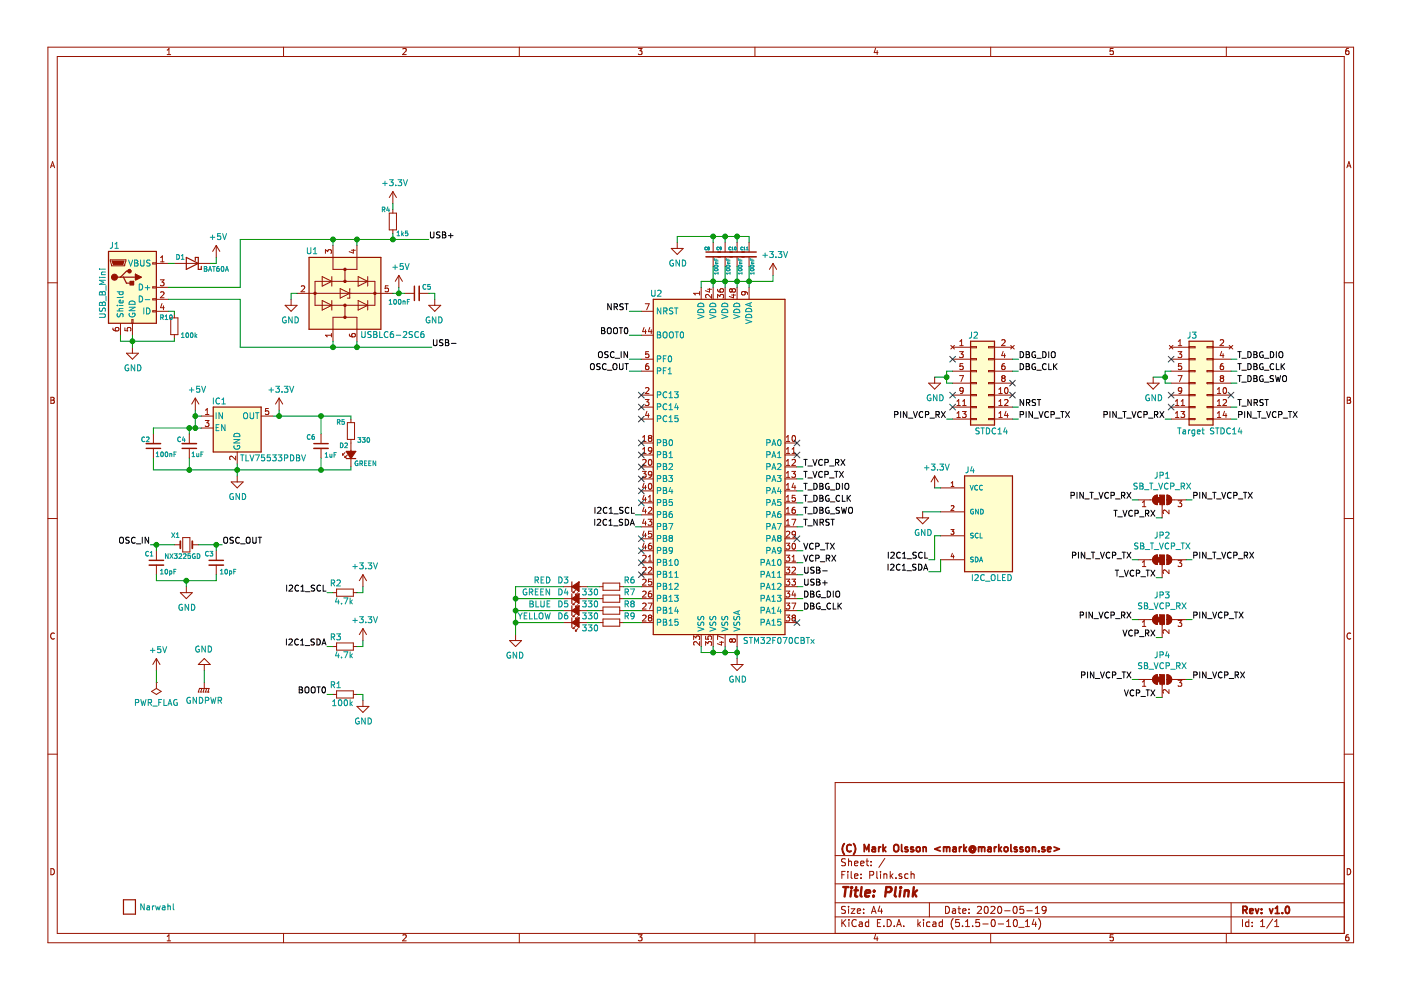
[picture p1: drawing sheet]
EESchema Schematic File Version 4
EELAYER 30 0
EELAYER END
$Descr A4 11693 8268
encoding utf-8
Sheet 1 1
Title "Plink"
Date "2020-05-19"
Rev "v1.0"
Comp "(C) Mark Olsson <mark@markolsson.se>"
Comment1 ""
Comment2 ""
Comment3 ""
Comment4 ""
$EndDescr
$Comp
L Device:LED_Small_ALT D2
U 1 1
P 2925 3800
F 0 "D2" V 3000 3900 39  0000 R CNN
F 1 "GREEN" V 2850 3775 39  0000 R CNN
F 2 "LED_SMD:LED_0603_1608Metric" V 2925 3800 50  0001 C CNN
F 3 "~" V 2925 3800 50  0001 C CNN
	1    2925 3800
	0    -1   -1   0   
$EndComp
$Comp
L Device:R_Small R5
U 1 1
P 2925 3600
F 0 "R5" H 2800 3675 39  0000 L CNN
F 1 "330" H 2975 3525 39  0000 L CNN
F 2 "Resistor_SMD:R_0603_1608Metric" H 2925 3600 50  0001 C CNN
F 3 "~" H 2925 3600 50  0001 C CNN
	1    2925 3600
	1    0    0    -1  
$EndComp
$Comp
L Regulator_Linear:TLV75533PDBV IC?
U 1 1
P 1975 3575
AR Path="/5E929DEB/5ED2F955" Ref="IC?"  Part="1" 
AR Path="/5ED2F955" Ref="IC1"  Part="1" 
F 0 "IC1" H 1825 3800 50  0000 C CNN
F 1 "TLV75533PDBV" H 2275 3325 50  0000 C CNN
F 2 "Package_TO_SOT_SMD:SOT-23-5" H 1975 3900 50  0001 C CIN
F 3 "http://www.ti.com/lit/ds/symlink/tlv755p.pdf" H 1975 3625 50  0001 C CNN
	1    1975 3575
	1    0    0    -1  
$EndComp
$Comp
L power:GND #PWR?
U 1 1
P 1975 3975
AR Path="/5E929DEB/5ED2F956" Ref="#PWR?"  Part="1" 
AR Path="/5ED2F956" Ref="#PWR08"  Part="1" 
F 0 "#PWR08" H 1975 3725 50  0001 C CNN
F 1 "GND" H 1980 3802 50  0000 C CNN
F 2 "" H 1975 3975 50  0001 C CNN
F 3 "" H 1975 3975 50  0001 C CNN
	1    1975 3975
	1    0    0    -1  
$EndComp
$Comp
L power:+5V #PWR?
U 1 1
P 1625 3425
AR Path="/5E929DEB/5ED2F957" Ref="#PWR?"  Part="1" 
AR Path="/5ED2F957" Ref="#PWR06"  Part="1" 
F 0 "#PWR06" H 1625 3275 50  0001 C CNN
F 1 "+5V" H 1640 3598 50  0000 C CNN
F 2 "" H 1625 3425 50  0001 C CNN
F 3 "" H 1625 3425 50  0001 C CNN
	1    1625 3425
	1    0    0    -1  
$EndComp
$Comp
L Device:C_Small C?
U 1 1
P 1575 3725
AR Path="/5E929DEB/5EC1C08D" Ref="C?"  Part="1" 
AR Path="/5EC1C08D" Ref="C4"  Part="1" 
F 0 "C4" H 1600 3675 39  0000 L CNN
F 1 "1uF" H 1450 3800 39  0000 L CNN
F 2 "Capacitor_SMD:C_0603_1608Metric" H 1575 3725 50  0001 C CNN
F 3 "~" H 1575 3725 50  0001 C CNN
	1    1575 3725
	-1   0    0    1   
$EndComp
$Comp
L Device:C_Small C?
U 1 1
P 1275 3725
AR Path="/5E929DEB/5EC1C08F" Ref="C?"  Part="1" 
AR Path="/5EC1C08F" Ref="C2"  Part="1" 
F 0 "C2" H 1300 3675 39  0000 L CNN
F 1 "100nF" H 1075 3800 39  0000 L CNN
F 2 "Capacitor_SMD:C_0603_1608Metric" H 1275 3725 50  0001 C CNN
F 3 "~" H 1275 3725 50  0001 C CNN
	1    1275 3725
	-1   0    0    1   
$EndComp
$Comp
L power:+3.3V #PWR?
U 1 1
P 2325 3425
AR Path="/5E929DEB/5EC1C08C" Ref="#PWR?"  Part="1" 
AR Path="/5EC1C08C" Ref="#PWR09"  Part="1" 
F 0 "#PWR09" H 2325 3275 50  0001 C CNN
F 1 "+3.3V" H 2340 3598 50  0000 C CNN
F 2 "" H 2325 3425 50  0001 C CNN
F 3 "" H 2325 3425 50  0001 C CNN
	1    2325 3425
	1    0    0    -1  
$EndComp
$Comp
L power:GND #PWR?
U 1 1
P 1550 4900
AR Path="/5E90FEC6/5E9773BC" Ref="#PWR?"  Part="1" 
AR Path="/5E9773BC" Ref="#PWR02"  Part="1" 
F 0 "#PWR02" H 1550 4650 50  0001 C CNN
F 1 "GND" H 1555 4727 50  0000 C CNN
F 2 "" H 1550 4900 50  0001 C CNN
F 3 "" H 1550 4900 50  0001 C CNN
	1    1550 4900
	1    0    0    -1  
$EndComp
$Comp
L Device:C_Small C?
U 1 1
P 1800 4700
AR Path="/5E90FEC6/5E9773C2" Ref="C?"  Part="1" 
AR Path="/5E9773C2" Ref="C3"  Part="1" 
F 0 "C3" H 1700 4775 39  0000 L CNN
F 1 "10pF" H 1825 4625 39  0000 L CNN
F 2 "Capacitor_SMD:C_0603_1608Metric" H 1800 4700 50  0001 C CNN
F 3 "~" H 1800 4700 50  0001 C CNN
	1    1800 4700
	1    0    0    -1  
$EndComp
$Comp
L Device:C_Small C?
U 1 1
P 1300 4700
AR Path="/5E90FEC6/5E9773C8" Ref="C?"  Part="1" 
AR Path="/5E9773C8" Ref="C1"  Part="1" 
F 0 "C1" H 1200 4775 39  0000 L CNN
F 1 "10pF" H 1325 4625 39  0000 L CNN
F 2 "Capacitor_SMD:C_0603_1608Metric" H 1300 4700 50  0001 C CNN
F 3 "~" H 1300 4700 50  0001 C CNN
	1    1300 4700
	1    0    0    -1  
$EndComp
$Comp
L Device:R_Small R?
U 1 1
P 2875 5800
AR Path="/5E90FEC6/5EC7ACEF" Ref="R?"  Part="1" 
AR Path="/5EC7ACEF" Ref="R1"  Part="1" 
F 0 "R1" V 2950 5825 50  0000 L CNN
F 1 "100k" V 2800 5725 50  0000 L CNN
F 2 "Resistor_SMD:R_0603_1608Metric" H 2875 5800 50  0001 C CNN
F 3 "~" H 2875 5800 50  0001 C CNN
	1    2875 5800
	0    -1   -1   0   
$EndComp
Text Label 2725 5800 2    50   ~ 0
BOOT0
Text Label 3600 2900 0    50   ~ 0
USB-
Text Label 3575 2000 0    50   ~ 0
USB+
Text Label 1850 4550 0    50   ~ 0
OSC_OUT
$Comp
L Device:Crystal_Small X?
U 1 1
P 1550 4550
AR Path="/5E90FEC6/5EBCBDAC" Ref="X?"  Part="1" 
AR Path="/5EBCBDAC" Ref="X1"  Part="1" 
F 0 "X1" H 1600 4475 39  0000 L CNN
F 1 "NX3225GD" H 1425 4650 39  0000 L CNN
F 2 "Crystal:Crystal_SMD_3225-4Pin_3.2x2.5mm" H 1550 4550 50  0001 C CNN
F 3 "~" H 1550 4550 50  0001 C CNN
	1    1550 4550
	-1   0    0    1   
$EndComp
$Comp
L Device:R_Small R4
U 1 1
P 3275 1850
F 0 "R4" H 3175 1950 39  0000 L CNN
F 1 "1k5" H 3300 1750 39  0000 L CNN
F 2 "Resistor_SMD:R_0603_1608Metric" H 3275 1850 50  0001 C CNN
F 3 "~" H 3275 1850 50  0001 C CNN
	1    3275 1850
	1    0    0    -1  
$EndComp
$Comp
L power:+3.3V #PWR012
U 1 1
P 3275 1700
F 0 "#PWR012" H 3275 1550 50  0001 C CNN
F 1 "+3.3V" H 3290 1873 50  0000 C CNN
F 2 "" H 3275 1700 50  0001 C CNN
F 3 "" H 3275 1700 50  0001 C CNN
	1    3275 1700
	1    0    0    -1  
$EndComp
Text Label 1250 4550 2    50   ~ 0
OSC_IN
$Comp
L power:GND #PWR?
U 1 1
P 3025 5850
AR Path="/5E90FEC6/5EBCBDAA" Ref="#PWR?"  Part="1" 
AR Path="/5EBCBDAA" Ref="#PWR04"  Part="1" 
F 0 "#PWR04" H 3025 5600 50  0001 C CNN
F 1 "GND" H 3030 5677 50  0000 C CNN
F 2 "" H 3025 5850 50  0001 C CNN
F 3 "" H 3025 5850 50  0001 C CNN
	1    3025 5850
	1    0    0    -1  
$EndComp
$Comp
L Power_Protection:USBLC6-2SC6 U1
U 1 1
P 2875 2450
F 0 "U1" V 3225 2175 50  0000 C CNN
F 1 "USBLC6-2SC6" V 2525 2850 50  0000 C CNN
F 2 "Package_TO_SOT_SMD:SOT-23-6" H 2875 1950 50  0001 C CNN
F 3 "https://www.st.com/resource/en/datasheet/usblc6-2.pdf" H 3075 2800 50  0001 C CNN
	1    2875 2450
	0    1    -1   0   
$EndComp
$Comp
L power:+5V #PWR?
U 1 1
P 3325 2400
AR Path="/5E929DEB/5EBFFC1B" Ref="#PWR?"  Part="1" 
AR Path="/5EBFFC1B" Ref="#PWR07"  Part="1" 
F 0 "#PWR07" H 3325 2250 50  0001 C CNN
F 1 "+5V" H 3340 2573 50  0000 C CNN
F 2 "" H 3325 2400 50  0001 C CNN
F 3 "" H 3325 2400 50  0001 C CNN
	1    3325 2400
	1    0    0    -1  
$EndComp
Wire Wire Line
	1800 2200 1800 2150
$Comp
L power:GND #PWR013
U 1 1
P 2425 2500
F 0 "#PWR013" H 2425 2250 50  0001 C CNN
F 1 "GND" H 2430 2327 50  0000 C CNN
F 2 "" H 2425 2500 50  0001 C CNN
F 3 "" H 2425 2500 50  0001 C CNN
	1    2425 2500
	-1   0    0    -1  
$EndComp
$Comp
L Device:C_Small C?
U 1 1
P 3475 2450
AR Path="/5E929DEB/5EC46955" Ref="C?"  Part="1" 
AR Path="/5EC46955" Ref="C5"  Part="1" 
AR Path="/5EABF080/5EC46955" Ref="C?"  Part="1" 
F 0 "C5" V 3525 2325 40  0000 L CNN
F 1 "100nF" V 3400 2500 40  0000 L CNN
F 2 "Capacitor_SMD:C_0603_1608Metric" H 3475 2450 50  0001 C CNN
F 3 "~" H 3475 2450 50  0001 C CNN
	1    3475 2450
	0    -1   -1   0   
$EndComp
$Comp
L power:+5V #PWR?
U 1 1
P 1800 2150
AR Path="/5E929DEB/5EC1C090" Ref="#PWR?"  Part="1" 
AR Path="/5EC1C090" Ref="#PWR03"  Part="1" 
F 0 "#PWR03" H 1800 2000 50  0001 C CNN
F 1 "+5V" H 1815 2323 50  0000 C CNN
F 2 "" H 1800 2150 50  0001 C CNN
F 3 "" H 1800 2150 50  0001 C CNN
	1    1800 2150
	1    0    0    -1  
$EndComp
$Comp
L Diode:BAT60A D1
U 1 1
P 1600 2200
F 0 "D1" H 1700 2150 40  0000 C CNN
F 1 "BAT60A" H 1400 2250 40  0000 C CNN
F 2 "Diode_SMD:D_SOD-323_HandSoldering" H 1600 2025 50  0001 C CNN
F 3 "https://www.infineon.com/dgdl/Infineon-BAT60ASERIES-DS-v01_01-en.pdf?fileId=db3a304313d846880113def70c9304a9" H 1600 2200 50  0001 C CNN
	1    1600 2200
	-1   0    0    1   
$EndComp
Wire Wire Line
	2000 2400 2000 2000
Wire Wire Line
	2000 2500 2000 2900
Wire Wire Line
	2475 2450 2425 2450
$Comp
L power:GND #PWR05
U 1 1
P 3625 2500
F 0 "#PWR05" H 3625 2250 50  0001 C CNN
F 1 "GND" H 3630 2327 50  0000 C CNN
F 2 "" H 3625 2500 50  0001 C CNN
F 3 "" H 3625 2500 50  0001 C CNN
	1    3625 2500
	-1   0    0    -1  
$EndComp
Wire Wire Line
	3625 2450 3575 2450
Wire Wire Line
	3275 1700 3275 1750
Wire Wire Line
	3275 2000 3275 1950
Connection ~ 3275 2000
Wire Wire Line
	3275 2000 3575 2000
Wire Wire Line
	2000 2900 2775 2900
Wire Wire Line
	2000 2000 2775 2000
Wire Wire Line
	2775 2050 2775 2000
Connection ~ 2775 2000
Wire Wire Line
	2775 2000 2975 2000
Wire Wire Line
	2975 2050 2975 2000
Connection ~ 2975 2000
Wire Wire Line
	2975 2000 3275 2000
Wire Wire Line
	2775 2850 2775 2900
Connection ~ 2775 2900
Wire Wire Line
	2775 2900 2975 2900
Wire Wire Line
	2975 2850 2975 2900
Connection ~ 2975 2900
Wire Wire Line
	2975 2900 3600 2900
Wire Wire Line
	3625 2500 3625 2450
Wire Wire Line
	3375 2450 3325 2450
Wire Wire Line
	3325 2450 3325 2400
Connection ~ 3325 2450
Wire Wire Line
	3325 2450 3275 2450
Wire Wire Line
	1750 2200 1800 2200
Wire Wire Line
	2425 2500 2425 2450
Wire Wire Line
	1675 3475 1625 3475
Wire Wire Line
	1625 3425 1625 3475
Wire Wire Line
	1675 3575 1625 3575
Connection ~ 1625 3475
Wire Wire Line
	1625 3475 1625 3575
Wire Wire Line
	1975 3875 1975 3925
Wire Wire Line
	1625 3575 1575 3575
Wire Wire Line
	1275 3575 1275 3625
Connection ~ 1625 3575
Wire Wire Line
	1575 3625 1575 3575
Connection ~ 1575 3575
Wire Wire Line
	1575 3575 1275 3575
Wire Wire Line
	1275 3825 1275 3925
Wire Wire Line
	1275 3925 1575 3925
Connection ~ 1975 3925
Wire Wire Line
	1975 3925 1975 3975
Wire Wire Line
	1575 3825 1575 3925
Connection ~ 1575 3925
Wire Wire Line
	1575 3925 1975 3925
Wire Wire Line
	2275 3475 2325 3475
Wire Wire Line
	2325 3475 2325 3425
Wire Wire Line
	2325 3475 2675 3475
Connection ~ 2325 3475
$Comp
L Device:C_Small C?
U 1 1
P 2675 3725
AR Path="/5E929DEB/5EC1C08E" Ref="C?"  Part="1" 
AR Path="/5EC1C08E" Ref="C6"  Part="1" 
F 0 "C6" H 2550 3800 39  0000 L CNN
F 1 "1uF" H 2700 3650 39  0000 L CNN
F 2 "Capacitor_SMD:C_0603_1608Metric" H 2675 3725 50  0001 C CNN
F 3 "~" H 2675 3725 50  0001 C CNN
	1    2675 3725
	1    0    0    -1  
$EndComp
Wire Wire Line
	2675 3475 2675 3625
Wire Wire Line
	2675 3475 2925 3475
Connection ~ 2675 3475
Wire Wire Line
	2675 3925 2675 3825
Wire Wire Line
	1975 3925 2675 3925
Wire Wire Line
	2675 3925 2925 3925
Wire Wire Line
	2925 3925 2925 3900
Connection ~ 2675 3925
Wire Wire Line
	2925 3475 2925 3500
Wire Wire Line
	2975 5800 3025 5800
Wire Wire Line
	3025 5800 3025 5850
Wire Wire Line
	2775 5800 2725 5800
Wire Wire Line
	1450 4550 1300 4550
Wire Wire Line
	1300 4550 1300 4600
Wire Wire Line
	1300 4800 1300 4850
Wire Wire Line
	1300 4850 1550 4850
Wire Wire Line
	1550 4850 1800 4850
Wire Wire Line
	1800 4850 1800 4800
Wire Wire Line
	1650 4550 1800 4550
Wire Wire Line
	1800 4550 1800 4600
Wire Wire Line
	1250 4550 1300 4550
Connection ~ 1300 4550
Wire Wire Line
	1800 4550 1850 4550
Connection ~ 1800 4550
Connection ~ 1550 4850
Wire Wire Line
	1550 4900 1550 4850
$Comp
L power:GND #PWR01
U 1 1
P 1100 2900
F 0 "#PWR01" H 1100 2650 50  0001 C CNN
F 1 "GND" H 1105 2727 50  0000 C CNN
F 2 "" H 1100 2900 50  0001 C CNN
F 3 "" H 1100 2900 50  0001 C CNN
	1    1100 2900
	1    0    0    -1  
$EndComp
Wire Wire Line
	1400 2200 1450 2200
$Comp
L Connector:USB_B_Mini J1
U 1 1
P 1100 2400
F 0 "J1" H 950 2750 50  0000 C CNN
F 1 "USB_B_Mini" V 850 2350 50  0000 C CNN
F 2 "Connector_USB:USB_Mini-B_Lumberg_2486_01_Horizontal" H 1250 2350 50  0001 C CNN
F 3 "~" H 1250 2350 50  0001 C CNN
	1    1100 2400
	1    0    0    -1  
$EndComp
$Comp
L power:PWR_FLAG #FLG01
U 1 1
P 1300 5700
F 0 "#FLG01" H 1300 5775 50  0001 C CNN
F 1 "PWR_FLAG" H 1300 5873 50  0000 C CNN
F 2 "" H 1300 5700 50  0001 C CNN
F 3 "~" H 1300 5700 50  0001 C CNN
	1    1300 5700
	-1   0    0    1   
$EndComp
$Comp
L power:+5V #PWR?
U 1 1
P 1300 5600
AR Path="/5E929DEB/5E99B582" Ref="#PWR?"  Part="1" 
AR Path="/5E99B582" Ref="#PWR018"  Part="1" 
F 0 "#PWR018" H 1300 5450 50  0001 C CNN
F 1 "+5V" H 1315 5773 50  0000 C CNN
F 2 "" H 1300 5600 50  0001 C CNN
F 3 "" H 1300 5600 50  0001 C CNN
	1    1300 5600
	1    0    0    -1  
$EndComp
$Comp
L power:GND #PWR?
U 1 1
P 1700 5600
AR Path="/5E929DEB/5E99B9B7" Ref="#PWR?"  Part="1" 
AR Path="/5E99B9B7" Ref="#PWR020"  Part="1" 
F 0 "#PWR020" H 1700 5350 50  0001 C CNN
F 1 "GND" H 1705 5427 50  0000 C CNN
F 2 "" H 1700 5600 50  0001 C CNN
F 3 "" H 1700 5600 50  0001 C CNN
	1    1700 5600
	-1   0    0    1   
$EndComp
Wire Wire Line
	1300 5600 1300 5700
$Comp
L power:GNDPWR #PWR021
U 1 1
P 1700 5700
F 0 "#PWR021" H 1700 5500 50  0001 C CNN
F 1 "GNDPWR" H 1700 5550 50  0000 C CNN
F 2 "" H 1700 5650 50  0001 C CNN
F 3 "" H 1700 5650 50  0001 C CNN
	1    1700 5700
	1    0    0    -1  
$EndComp
Wire Wire Line
	1700 5600 1700 5700
Wire Wire Line
	1400 2400 2000 2400
Wire Wire Line
	1400 2500 2000 2500
$Comp
L Device:R_Small R?
U 1 1
P 2875 4950
AR Path="/5E90FEC6/5ED9C532" Ref="R?"  Part="1" 
AR Path="/5ED9C532" Ref="R2"  Part="1" 
F 0 "R2" V 2950 4975 50  0000 L CNN
F 1 "4.7k" V 2800 4875 50  0000 L CNN
F 2 "Resistor_SMD:R_0603_1608Metric" H 2875 4950 50  0001 C CNN
F 3 "~" H 2875 4950 50  0001 C CNN
	1    2875 4950
	0    -1   -1   0   
$EndComp
Wire Wire Line
	3025 4900 3025 4950
Wire Wire Line
	3025 4950 2975 4950
Wire Wire Line
	2775 4950 2725 4950
$Comp
L power:+3.3V #PWR?
U 1 1
P 3025 4900
AR Path="/5E929DEB/5EDC26E6" Ref="#PWR?"  Part="1" 
AR Path="/5EDC26E6" Ref="#PWR010"  Part="1" 
F 0 "#PWR010" H 3025 4750 50  0001 C CNN
F 1 "+3.3V" H 3040 5073 50  0000 C CNN
F 2 "" H 3025 4900 50  0001 C CNN
F 3 "" H 3025 4900 50  0001 C CNN
	1    3025 4900
	1    0    0    -1  
$EndComp
Text Label 2725 4950 2    50   ~ 0
I2C1_SCL
$Comp
L Device:R_Small R?
U 1 1
P 2875 5400
AR Path="/5E90FEC6/5EDC36BD" Ref="R?"  Part="1" 
AR Path="/5EDC36BD" Ref="R3"  Part="1" 
F 0 "R3" V 2950 5425 50  0000 L CNN
F 1 "4.7k" V 2800 5325 50  0000 L CNN
F 2 "Resistor_SMD:R_0603_1608Metric" H 2875 5400 50  0001 C CNN
F 3 "~" H 2875 5400 50  0001 C CNN
	1    2875 5400
	0    -1   -1   0   
$EndComp
Wire Wire Line
	3025 5350 3025 5400
Wire Wire Line
	3025 5400 2975 5400
Wire Wire Line
	2775 5400 2725 5400
$Comp
L power:+3.3V #PWR?
U 1 1
P 3025 5350
AR Path="/5E929DEB/5EDC36CA" Ref="#PWR?"  Part="1" 
AR Path="/5EDC36CA" Ref="#PWR011"  Part="1" 
F 0 "#PWR011" H 3025 5200 50  0001 C CNN
F 1 "+3.3V" H 3040 5523 50  0000 C CNN
F 2 "" H 3025 5350 50  0001 C CNN
F 3 "" H 3025 5350 50  0001 C CNN
	1    3025 5350
	1    0    0    -1  
$EndComp
Text Label 2725 5400 2    50   ~ 0
I2C1_SDA
$Comp
L PollyProto-rescue:I2C_OLED-Custom J4
U 1 1
P 9550 4675
F 0 "J4" H 8050 5425 50  0000 L CNN
F 1 "I2C_OLED" H 8100 4525 50  0000 L CNN
F 2 "00_Components:OLED_i2c" H 9550 4675 50  0001 L BNN
F 3 "" H 9550 4675 50  0001 C CNN
	1    9550 4675
	1    0    0    -1  
$EndComp
Wire Wire Line
	7850 4675 7850 4775
Text Label 7750 4675 2    50   ~ 0
I2C1_SCL
Wire Wire Line
	7850 4775 7750 4775
Wire Wire Line
	7800 4675 7750 4675
Wire Wire Line
	7800 4475 7800 4675
Wire Wire Line
	7850 4475 7800 4475
Wire Wire Line
	7700 4275 7850 4275
Wire Wire Line
	7800 4075 7850 4075
Text Label 7750 4775 2    50   ~ 0
I2C1_SDA
$Comp
L power:+3.3V #PWR?
U 1 1
P 7800 4075
AR Path="/5E929DEB/5E9A36AD" Ref="#PWR?"  Part="1" 
AR Path="/5E9A36AD" Ref="#PWR024"  Part="1" 
F 0 "#PWR024" H 7800 3925 50  0001 C CNN
F 1 "+3.3V" H 7815 4248 50  0000 C CNN
F 2 "" H 7800 4075 50  0001 C CNN
F 3 "" H 7800 4075 50  0001 C CNN
	1    7800 4075
	1    0    0    -1  
$EndComp
$Comp
L power:GND #PWR?
U 1 1
P 7700 4275
AR Path="/5E929DEB/5E9A36A7" Ref="#PWR?"  Part="1" 
AR Path="/5E9A36A7" Ref="#PWR022"  Part="1" 
F 0 "#PWR022" H 7700 4025 50  0001 C CNN
F 1 "GND" H 7705 4102 50  0000 C CNN
F 2 "" H 7700 4275 50  0001 C CNN
F 3 "" H 7700 4275 50  0001 C CNN
	1    7700 4275
	1    0    0    -1  
$EndComp
NoConn ~ 9775 3000
Wire Wire Line
	9725 3500 9775 3500
Wire Wire Line
	9725 3150 9725 3100
Connection ~ 9725 3150
Wire Wire Line
	9725 3150 9625 3150
Wire Wire Line
	9725 3100 9775 3100
Wire Wire Line
	9725 3200 9775 3200
$Comp
L power:GND #PWR?
U 1 1
P 9625 3150
AR Path="/5E90FEC6/5ECD23DB" Ref="#PWR?"  Part="1" 
AR Path="/5ECD23DB" Ref="#PWR023"  Part="1" 
F 0 "#PWR023" H 9625 2900 50  0001 C CNN
F 1 "GND" H 9630 2977 50  0000 C CNN
F 2 "" H 9625 3150 50  0001 C CNN
F 3 "" H 9625 3150 50  0001 C CNN
	1    9625 3150
	1    0    0    -1  
$EndComp
Text Label 9725 3500 2    50   ~ 0
PIN_T_VCP_RX
Wire Wire Line
	10275 3500 10325 3500
Wire Wire Line
	10275 3400 10325 3400
Wire Wire Line
	10275 3200 10325 3200
Wire Wire Line
	10275 3100 10325 3100
Wire Wire Line
	10275 3000 10325 3000
Wire Wire Line
	9725 3200 9725 3150
Text Label 10325 3200 0    50   ~ 0
T_DBG_SWO
Text Label 10325 3500 0    50   ~ 0
PIN_T_VCP_TX
$Comp
L 00_Components:STDC14 J?
U 1 1
P 9975 3200
AR Path="/5E90FEC6/5ECD23C8" Ref="J?"  Part="1" 
AR Path="/5ECD23C8" Ref="J3"  Part="1" 
F 0 "J3" H 9950 3600 50  0000 C CNN
F 1 "Target STDC14" H 10100 2800 50  0000 C CNN
F 2 "Connector_PinHeader_1.27mm:PinHeader_2x07_P1.27mm_Vertical_SMD" H 9975 3200 50  0001 C CNN
F 3 "~" H 9975 3200 50  0001 C CNN
	1    9975 3200
	1    0    0    -1  
$EndComp
NoConn ~ 10275 3300
NoConn ~ 9775 3400
NoConn ~ 9775 3300
Text Label 10325 3000 0    50   ~ 0
T_DBG_DIO
Text Label 10325 3100 0    50   ~ 0
T_DBG_CLK
Text Label 10325 3400 0    50   ~ 0
T_NRST
Text Label 7900 3500 2    50   ~ 0
PIN_VCP_RX
NoConn ~ 8450 3200
NoConn ~ 7950 3000
Wire Wire Line
	7900 3500 7950 3500
Wire Wire Line
	7900 3150 7900 3100
Connection ~ 7900 3150
Wire Wire Line
	7900 3150 7800 3150
Wire Wire Line
	7900 3100 7950 3100
Wire Wire Line
	7900 3200 7950 3200
$Comp
L power:GND #PWR?
U 1 1
P 7800 3150
AR Path="/5E90FEC6/5ED2F959" Ref="#PWR?"  Part="1" 
AR Path="/5ED2F959" Ref="#PWR019"  Part="1" 
F 0 "#PWR019" H 7800 2900 50  0001 C CNN
F 1 "GND" H 7805 2977 50  0000 C CNN
F 2 "" H 7800 3150 50  0001 C CNN
F 3 "" H 7800 3150 50  0001 C CNN
	1    7800 3150
	1    0    0    -1  
$EndComp
Wire Wire Line
	8450 3500 8500 3500
Wire Wire Line
	8450 3400 8500 3400
Wire Wire Line
	8450 3100 8500 3100
Wire Wire Line
	8450 3000 8500 3000
Wire Wire Line
	7900 3200 7900 3150
Text Label 8500 3500 0    50   ~ 0
PIN_VCP_TX
$Comp
L 00_Components:STDC14 J?
U 1 1
P 8150 3200
AR Path="/5E90FEC6/5EC1C098" Ref="J?"  Part="1" 
AR Path="/5EC1C098" Ref="J2"  Part="1" 
F 0 "J2" H 8125 3600 50  0000 C CNN
F 1 "STDC14" H 8275 2800 50  0000 C CNN
F 2 "Connector_PinHeader_1.27mm:PinHeader_2x07_P1.27mm_Vertical_SMD" H 8150 3200 50  0001 C CNN
F 3 "~" H 8150 3200 50  0001 C CNN
	1    8150 3200
	1    0    0    -1  
$EndComp
NoConn ~ 8450 3300
NoConn ~ 7950 3400
NoConn ~ 7950 3300
Text Label 8500 3000 0    50   ~ 0
DBG_DIO
Text Label 8500 3100 0    50   ~ 0
DBG_CLK
Text Label 8500 3400 0    50   ~ 0
NRST
Wire Wire Line
	5200 5200 5350 5200
Wire Wire Line
	5200 5100 5350 5100
Wire Wire Line
	5200 5000 5350 5000
Wire Wire Line
	5200 4900 5350 4900
Wire Wire Line
	6650 4400 6700 4400
Wire Wire Line
	6650 4300 6700 4300
Text Label 6700 4400 0    50   ~ 0
T_NRST
Text Label 6700 4300 0    50   ~ 0
T_DBG_SWO
Wire Wire Line
	6650 4200 6700 4200
Wire Wire Line
	6650 4100 6700 4100
Text Label 6700 4200 0    50   ~ 0
T_DBG_CLK
Text Label 6700 4100 0    50   ~ 0
T_DBG_DIO
Wire Wire Line
	6650 4000 6700 4000
Wire Wire Line
	6650 3900 6700 3900
Text Label 6700 3900 0    50   ~ 0
T_VCP_RX
Text Label 6700 4000 0    50   ~ 0
T_VCP_TX
Text Label 5250 3100 2    50   ~ 0
OSC_OUT
Text Label 5250 3000 2    50   ~ 0
OSC_IN
Wire Wire Line
	5250 3000 5350 3000
$Comp
L MCU_ST_STM32F0:STM32F070CBTx U2
U 1 1
P 6050 3900
F 0 "U2" H 5475 5350 50  0000 C CNN
F 1 "STM32F070CBTx" H 6500 2450 50  0000 C CNN
F 2 "Package_QFP:LQFP-48_7x7mm_P0.5mm" H 5450 2500 50  0001 R CNN
F 3 "http://www.st.com/st-web-ui/static/active/en/resource/technical/document/datasheet/DM00141386.pdf" H 6050 3900 50  0001 C CNN
	1    6050 3900
	1    0    0    -1  
$EndComp
Wire Wire Line
	5250 3100 5350 3100
Wire Wire Line
	6650 5100 6700 5100
Wire Wire Line
	6650 5000 6700 5000
Wire Wire Line
	6650 4900 6700 4900
Wire Wire Line
	6650 4800 6700 4800
Wire Wire Line
	6650 4700 6700 4700
Wire Wire Line
	6650 4600 6700 4600
Wire Wire Line
	5300 4400 5350 4400
Wire Wire Line
	5300 4300 5350 4300
Connection ~ 6150 5450
Wire Wire Line
	6150 5450 6150 5500
Wire Wire Line
	6050 5450 6150 5450
Connection ~ 6050 5450
Wire Wire Line
	6050 5400 6050 5450
Wire Wire Line
	5950 5450 6050 5450
Connection ~ 5950 5450
Wire Wire Line
	5950 5400 5950 5450
Wire Wire Line
	6150 5450 6150 5400
Wire Wire Line
	5850 5450 5950 5450
Wire Wire Line
	5850 5400 5850 5450
Wire Wire Line
	6150 1975 6050 1975
Connection ~ 6150 1975
Wire Wire Line
	6150 2025 6150 1975
Wire Wire Line
	6050 1975 5950 1975
Connection ~ 6050 1975
Wire Wire Line
	6050 2025 6050 1975
Connection ~ 5950 1975
Wire Wire Line
	5950 2025 5950 1975
Wire Wire Line
	6450 2300 6450 2350
$Comp
L power:+3.3V #PWR?
U 1 1
P 6450 2300
AR Path="/5E90FEC6/5ED2F95C" Ref="#PWR?"  Part="1" 
AR Path="/5ED2F95C" Ref="#PWR017"  Part="1" 
AR Path="/5EABF080/5ED2F95C" Ref="#PWR?"  Part="1" 
F 0 "#PWR017" H 6450 2150 50  0001 C CNN
F 1 "+3.3V" H 6465 2473 50  0000 C CNN
F 2 "" H 6450 2300 50  0001 C CNN
F 3 "" H 6450 2300 50  0001 C CNN
	1    6450 2300
	1    0    0    -1  
$EndComp
Wire Wire Line
	5650 2025 5650 1975
Wire Wire Line
	6250 1975 6150 1975
Wire Wire Line
	6250 2025 6250 1975
Wire Wire Line
	6250 2350 6450 2350
Connection ~ 6250 2350
Wire Wire Line
	6250 2350 6250 2225
Wire Wire Line
	6150 2350 6150 2225
Wire Wire Line
	6050 2350 6050 2225
Wire Wire Line
	5950 2350 5950 2225
Wire Wire Line
	5950 2350 6050 2350
Connection ~ 5950 2350
Wire Wire Line
	5950 2400 5950 2350
Wire Wire Line
	6050 2350 6150 2350
Connection ~ 6050 2350
Wire Wire Line
	6050 2400 6050 2350
Wire Wire Line
	6150 2350 6250 2350
Connection ~ 6150 2350
Wire Wire Line
	6150 2400 6150 2350
Wire Wire Line
	6250 2350 6250 2400
Wire Wire Line
	5850 2350 5950 2350
Wire Wire Line
	5850 2400 5850 2350
Wire Wire Line
	5250 2800 5350 2800
Wire Wire Line
	5250 2600 5350 2600
Text Label 5250 2800 2    50   ~ 0
BOOT0
$Comp
L Device:C_Small C?
U 1 1
P 6150 2125
AR Path="/5E929DEB/5EE6B678" Ref="C?"  Part="1" 
AR Path="/5EE6B678" Ref="C10"  Part="1" 
AR Path="/5EABF080/5EE6B678" Ref="C?"  Part="1" 
F 0 "C10" H 6075 2175 24  0000 L CNN
F 1 "100nF" V 6175 1950 31  0000 L CNN
F 2 "Capacitor_SMD:C_0603_1608Metric" H 6150 2125 50  0001 C CNN
F 3 "~" H 6150 2125 50  0001 C CNN
	1    6150 2125
	1    0    0    -1  
$EndComp
$Comp
L Device:C_Small C?
U 1 1
P 5950 2125
AR Path="/5E929DEB/5ED2F95F" Ref="C?"  Part="1" 
AR Path="/5ED2F95F" Ref="C8"  Part="1" 
AR Path="/5EABF080/5ED2F95F" Ref="C?"  Part="1" 
F 0 "C8" H 5875 2175 24  0000 L CNN
F 1 "100nF" V 5975 1950 31  0000 L CNN
F 2 "Capacitor_SMD:C_0603_1608Metric" H 5950 2125 50  0001 C CNN
F 3 "~" H 5950 2125 50  0001 C CNN
	1    5950 2125
	1    0    0    -1  
$EndComp
$Comp
L Device:C_Small C?
U 1 1
P 6050 2125
AR Path="/5E929DEB/5ED2F95E" Ref="C?"  Part="1" 
AR Path="/5ED2F95E" Ref="C9"  Part="1" 
AR Path="/5EABF080/5ED2F95E" Ref="C?"  Part="1" 
F 0 "C9" H 5975 2175 24  0000 L CNN
F 1 "100nF" V 6075 1950 31  0000 L CNN
F 2 "Capacitor_SMD:C_0603_1608Metric" H 6050 2125 50  0001 C CNN
F 3 "~" H 6050 2125 50  0001 C CNN
	1    6050 2125
	1    0    0    -1  
$EndComp
$Comp
L power:GND #PWR015
U 1 1
P 5650 2025
F 0 "#PWR015" H 5650 1775 50  0001 C CNN
F 1 "GND" H 5655 1852 50  0000 C CNN
F 2 "" H 5650 2025 50  0001 C CNN
F 3 "" H 5650 2025 50  0001 C CNN
	1    5650 2025
	1    0    0    -1  
$EndComp
$Comp
L Device:C_Small C?
U 1 1
P 6250 2125
AR Path="/5E929DEB/5ED2F95D" Ref="C?"  Part="1" 
AR Path="/5ED2F95D" Ref="C11"  Part="1" 
AR Path="/5EABF080/5ED2F95D" Ref="C?"  Part="1" 
F 0 "C11" H 6175 2175 24  0000 L CNN
F 1 "100nF" V 6275 1950 31  0000 L CNN
F 2 "Capacitor_SMD:C_0603_1608Metric" H 6250 2125 50  0001 C CNN
F 3 "~" H 6250 2125 50  0001 C CNN
	1    6250 2125
	1    0    0    -1  
$EndComp
Wire Wire Line
	4300 5000 4300 5100
Connection ~ 4300 5000
Wire Wire Line
	4700 5000 4300 5000
Wire Wire Line
	4300 5100 4300 5200
Connection ~ 4300 5100
Wire Wire Line
	4700 5100 4300 5100
Wire Wire Line
	4300 5200 4300 5300
Connection ~ 4300 5200
Wire Wire Line
	4700 5200 4300 5200
Wire Wire Line
	4300 4900 4300 5000
Wire Wire Line
	4700 4900 4300 4900
Wire Wire Line
	5000 5000 4900 5000
$Comp
L Device:R_Small R7
U 1 1
P 5100 5000
F 0 "R7" V 5150 5100 50  0000 L CNN
F 1 "330" V 5050 4750 50  0000 L CNN
F 2 "Resistor_SMD:R_0603_1608Metric" H 5100 5000 50  0001 C CNN
F 3 "~" H 5100 5000 50  0001 C CNN
	1    5100 5000
	0    1    -1   0   
$EndComp
$Comp
L Device:LED_Small_ALT D4
U 1 1
P 4800 5000
F 0 "D4" H 4750 4950 50  0000 R CNN
F 1 "GREEN" H 4600 4950 50  0000 R CNN
F 2 "LED_SMD:LED_0603_1608Metric" V 4800 5000 50  0001 C CNN
F 3 "~" V 4800 5000 50  0001 C CNN
	1    4800 5000
	1    0    0    1   
$EndComp
Wire Wire Line
	5000 4900 4900 4900
$Comp
L Device:R_Small R6
U 1 1
P 5100 4900
F 0 "R6" V 5150 5000 50  0000 L CNN
F 1 "330" V 5050 4650 50  0000 L CNN
F 2 "Resistor_SMD:R_0603_1608Metric" H 5100 4900 50  0001 C CNN
F 3 "~" H 5100 4900 50  0001 C CNN
	1    5100 4900
	0    1    -1   0   
$EndComp
$Comp
L Device:LED_Small_ALT D3
U 1 1
P 4800 4900
F 0 "D3" H 4750 4850 50  0000 R CNN
F 1 "RED" H 4600 4850 50  0000 R CNN
F 2 "LED_SMD:LED_0603_1608Metric" V 4800 4900 50  0001 C CNN
F 3 "~" V 4800 4900 50  0001 C CNN
	1    4800 4900
	1    0    0    1   
$EndComp
Wire Wire Line
	5000 5200 4900 5200
$Comp
L Device:R_Small R9
U 1 1
P 5100 5200
F 0 "R9" V 5150 5300 50  0000 L CNN
F 1 "330" V 5050 4950 50  0000 L CNN
F 2 "Resistor_SMD:R_0603_1608Metric" H 5100 5200 50  0001 C CNN
F 3 "~" H 5100 5200 50  0001 C CNN
	1    5100 5200
	0    1    -1   0   
$EndComp
$Comp
L Device:LED_Small_ALT D6
U 1 1
P 4800 5200
F 0 "D6" H 4750 5150 50  0000 R CNN
F 1 "YELLOW" H 4600 5150 50  0000 R CNN
F 2 "LED_SMD:LED_0603_1608Metric" V 4800 5200 50  0001 C CNN
F 3 "~" V 4800 5200 50  0001 C CNN
	1    4800 5200
	1    0    0    1   
$EndComp
$Comp
L power:GND #PWR?
U 1 1
P 4300 5300
AR Path="/5E90FEC6/5F98656A" Ref="#PWR?"  Part="1" 
AR Path="/5F98656A" Ref="#PWR014"  Part="1" 
F 0 "#PWR014" H 4300 5050 50  0001 C CNN
F 1 "GND" H 4305 5127 50  0000 C CNN
F 2 "" H 4300 5300 50  0001 C CNN
F 3 "" H 4300 5300 50  0001 C CNN
	1    4300 5300
	-1   0    0    -1  
$EndComp
Wire Wire Line
	5000 5100 4900 5100
$Comp
L Device:R_Small R8
U 1 1
P 5100 5100
F 0 "R8" V 5150 5200 50  0000 L CNN
F 1 "330" V 5050 4850 50  0000 L CNN
F 2 "Resistor_SMD:R_0603_1608Metric" H 5100 5100 50  0001 C CNN
F 3 "~" H 5100 5100 50  0001 C CNN
	1    5100 5100
	0    1    -1   0   
$EndComp
$Comp
L Device:LED_Small_ALT D5
U 1 1
P 4800 5100
F 0 "D5" H 4750 5050 50  0000 R CNN
F 1 "BLUE" H 4600 5050 50  0000 R CNN
F 2 "LED_SMD:LED_0603_1608Metric" V 4800 5100 50  0001 C CNN
F 3 "~" V 4800 5100 50  0001 C CNN
	1    4800 5100
	1    0    0    1   
$EndComp
Text Label 6700 4700 0    50   ~ 0
VCP_RX
Text Label 6700 4600 0    50   ~ 0
VCP_TX
Text Label 6700 5100 0    50   ~ 0
DBG_CLK
Text Label 6700 5000 0    50   ~ 0
DBG_DIO
Text Label 6700 4800 0    50   ~ 0
USB-
Text Label 6700 4900 0    50   ~ 0
USB+
Text Label 5300 4400 2    50   ~ 0
I2C1_SDA
Text Label 5300 4300 2    50   ~ 0
I2C1_SCL
Text Label 5250 2600 2    50   ~ 0
NRST
$Comp
L power:GND #PWR?
U 1 1
P 6150 5500
AR Path="/5E90FEC6/5E9773CF" Ref="#PWR?"  Part="1" 
AR Path="/5E9773CF" Ref="#PWR016"  Part="1" 
F 0 "#PWR016" H 6150 5250 50  0001 C CNN
F 1 "GND" H 6155 5327 50  0000 C CNN
F 2 "" H 6150 5500 50  0001 C CNN
F 3 "" H 6150 5500 50  0001 C CNN
	1    6150 5500
	1    0    0    -1  
$EndComp
NoConn ~ 5350 3300
NoConn ~ 5350 3400
NoConn ~ 5350 3500
NoConn ~ 5350 3700
NoConn ~ 5350 3800
NoConn ~ 5350 3900
NoConn ~ 5350 4000
NoConn ~ 5350 4100
NoConn ~ 5350 4200
NoConn ~ 5350 4800
NoConn ~ 5350 4700
NoConn ~ 5350 4600
NoConn ~ 5350 4500
NoConn ~ 6650 5200
NoConn ~ 6650 4500
NoConn ~ 6650 3800
NoConn ~ 6650 3700
Wire Wire Line
	5650 1975 5950 1975
$Comp
L 00_Graphics:Graphic X2
U 1 1
P 1075 7575
F 0 "X2" H 975 7675 50  0001 L BNN
F 1 "Narwahl" H 1155 7575 50  0000 L CNN
F 2 "00_Graphics:Narwahl" H 975 7325 50  0001 L BNN
F 3 "" H 875 7025 50  0001 L BNN
	1    1075 7575
	1    0    0    -1  
$EndComp
$Comp
L Device:R_Small R10
U 1 1
P 1450 2725
F 0 "R10" H 1325 2800 39  0000 L CNN
F 1 "100k" H 1500 2650 39  0000 L CNN
F 2 "Resistor_SMD:R_0603_1608Metric" H 1450 2725 50  0001 C CNN
F 3 "~" H 1450 2725 50  0001 C CNN
	1    1450 2725
	1    0    0    -1  
$EndComp
Wire Wire Line
	1400 2600 1450 2600
Wire Wire Line
	1100 2800 1100 2850
Wire Wire Line
	1000 2800 1000 2850
Wire Wire Line
	1000 2850 1100 2850
Connection ~ 1100 2850
Wire Wire Line
	1100 2850 1100 2900
Wire Wire Line
	1450 2850 1100 2850
Wire Wire Line
	1450 2600 1450 2625
Wire Wire Line
	1450 2825 1450 2850
$Comp
L Jumper:SolderJumper_3_Bridged12 JP1
U 1 1
P 9700 4175
F 0 "JP1" H 9700 4380 50  0000 C CNN
F 1 "SB_T_VCP_RX" H 9700 4289 50  0000 C CNN
F 2 "Jumper:SolderJumper-3_P1.3mm_Bridged12_RoundedPad1.0x1.5mm" H 9700 4175 50  0001 C CNN
F 3 "~" H 9700 4175 50  0001 C CNN
	1    9700 4175
	1    0    0    -1  
$EndComp
Text Label 9950 4175 0    50   ~ 0
PIN_T_VCP_TX
Text Label 9450 4175 2    50   ~ 0
PIN_T_VCP_RX
Text Label 9650 4325 2    50   ~ 0
T_VCP_RX
Wire Wire Line
	9450 4175 9500 4175
Wire Wire Line
	9900 4175 9950 4175
Wire Wire Line
	9650 4325 9700 4325
$Comp
L Jumper:SolderJumper_3_Bridged12 JP2
U 1 1
P 9700 4675
F 0 "JP2" H 9700 4880 50  0000 C CNN
F 1 "SB_T_VCP_TX" H 9700 4789 50  0000 C CNN
F 2 "Jumper:SolderJumper-3_P1.3mm_Bridged12_RoundedPad1.0x1.5mm" H 9700 4675 50  0001 C CNN
F 3 "~" H 9700 4675 50  0001 C CNN
	1    9700 4675
	1    0    0    -1  
$EndComp
Text Label 9450 4675 2    50   ~ 0
PIN_T_VCP_TX
Text Label 9950 4675 0    50   ~ 0
PIN_T_VCP_RX
Text Label 9650 4825 2    50   ~ 0
T_VCP_TX
Wire Wire Line
	9450 4675 9500 4675
Wire Wire Line
	9900 4675 9950 4675
Wire Wire Line
	9650 4825 9700 4825
$Comp
L Jumper:SolderJumper_3_Bridged12 JP3
U 1 1
P 9700 5175
F 0 "JP3" H 9700 5380 50  0000 C CNN
F 1 "SB_VCP_RX" H 9700 5289 50  0000 C CNN
F 2 "Jumper:SolderJumper-3_P1.3mm_Bridged12_RoundedPad1.0x1.5mm" H 9700 5175 50  0001 C CNN
F 3 "~" H 9700 5175 50  0001 C CNN
	1    9700 5175
	1    0    0    -1  
$EndComp
Text Label 9950 5175 0    50   ~ 0
PIN_VCP_TX
Text Label 9450 5175 2    50   ~ 0
PIN_VCP_RX
Text Label 9650 5325 2    50   ~ 0
VCP_RX
Wire Wire Line
	9450 5175 9500 5175
Wire Wire Line
	9900 5175 9950 5175
Wire Wire Line
	9650 5325 9700 5325
$Comp
L Jumper:SolderJumper_3_Bridged12 JP4
U 1 1
P 9700 5675
F 0 "JP4" H 9700 5880 50  0000 C CNN
F 1 "SB_VCP_RX" H 9700 5789 50  0000 C CNN
F 2 "Jumper:SolderJumper-3_P1.3mm_Bridged12_RoundedPad1.0x1.5mm" H 9700 5675 50  0001 C CNN
F 3 "~" H 9700 5675 50  0001 C CNN
	1    9700 5675
	1    0    0    -1  
$EndComp
Text Label 9450 5675 2    50   ~ 0
PIN_VCP_TX
Text Label 9950 5675 0    50   ~ 0
PIN_VCP_RX
Text Label 9650 5825 2    50   ~ 0
VCP_TX
Wire Wire Line
	9450 5675 9500 5675
Wire Wire Line
	9900 5675 9950 5675
Wire Wire Line
	9650 5825 9700 5825
$EndSCHEMATC
